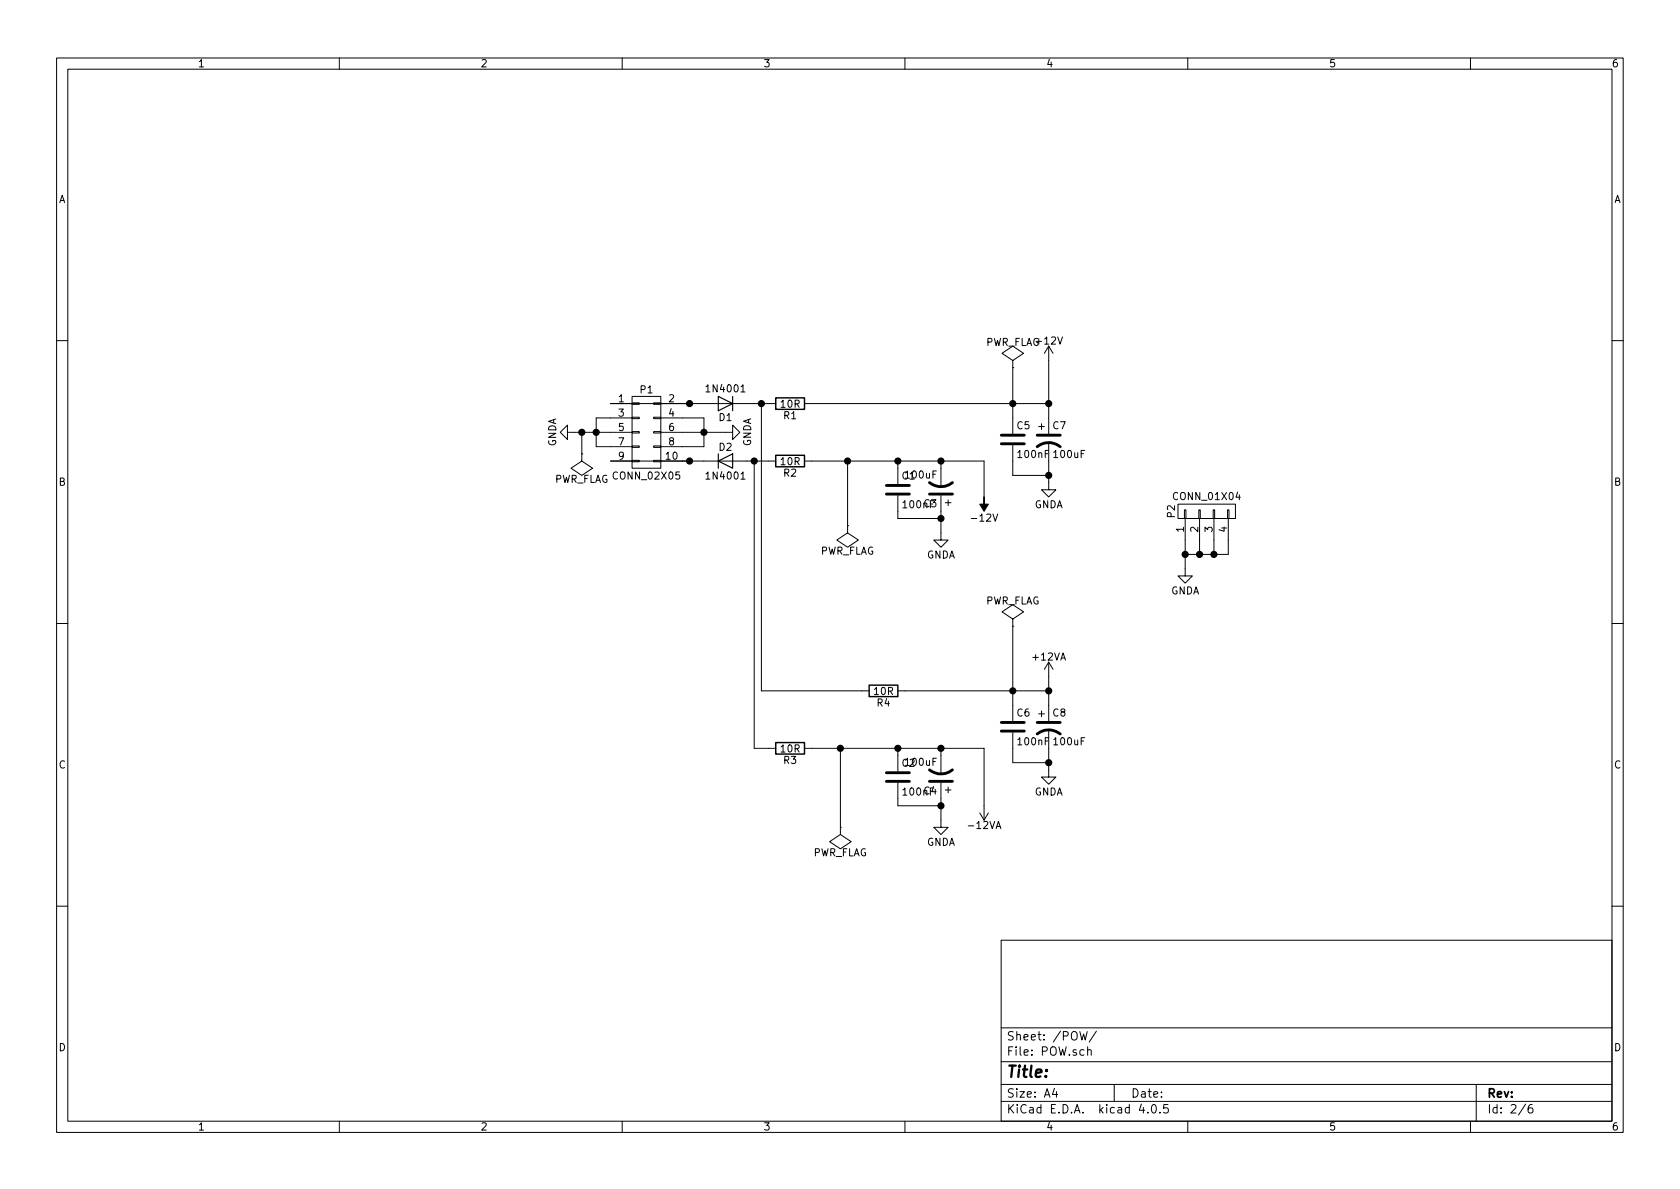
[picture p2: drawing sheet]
<svg xmlns="http://www.w3.org/2000/svg" width="297mm" height="210mm" viewBox="0 0 297 210" stroke-linecap="round" stroke-linejoin="round" font-family="sans-serif">
<g fill="none" stroke="#000" stroke-width=".18">
<path d="M10 10.3h277v189.9h-277zM12 12.2h273v186.1h-273zM60 10.3v1.9M110 10.3v1.9M160 10.3v1.9M210 10.3v1.9M260 10.3v1.9M10 60.2h2M100.3 76.4v-1.2l-1.2 1.2 1.2 1.3v-1.3h11.5M102.9 76.4v3.9M107.9 71.4h29.3M111.8 78.9h1.2v.2h-1.2z"/>
<path d="M111.8 76.3h1.2v.3h-1.2zM111.8 73.8h1.2v.2h-1.2zM111.8 71.2h1.2v.3h-1.2zM111.8 70.1h5v12.7h-5zM111.8 73.9h-6.4v5.1h6.4M115.6 78.9h1.2v.2h-1.2zM115.6 76.3h1.2v.3h-1.2zM115.6 73.8h1.2v.2h-1.2zM115.6 71.2h1.2v.3h-1.2zM116.8 76.4h12.7v-1.2l1.3 1.2-1.3 1.3v-1.3M116.8 73.9h7.7v5.1h-7.7M131 69.3h.7"/>
<path d="M134.6 71.4v50.8h19.1M142.2 71.4h43.2M179.1 65h.1M179.1 63.7l1.9-1.2-1.9-1.3-1.9 1.3 1.9 1.2v1.3M179.1 65v11.7M179.1 78.7v5.4h6.3M183.6 75.4h1.1M184.1 74.9v1M185.4 78.2v8.4h1.3l-1.3 1.3-1.3-1.3h1.3M185.4 61.2l-.7 1.3M185.4 61.2v15.5M185.4 61.2l.8 1.3"/>
<path d="M285 60.2h2M102.9 80.3h.1M102.9 80.3v1.2l1.9 1.3-1.9 1.3-1.9-1.3 1.9-1.3M107.9 81.5h29.3M111.8 81.4h1.2v.3h-1.2zM115.6 81.4h1.2v.3h-1.2zM131 84.7h.7M133.3 81.5v50.8h3.9M142.2 81.5h31.8v6.4M149.9 93h.1M149.9 93v1.2l1.9 1.3-1.9 1.3-1.9-1.3 1.9-1.3M149.9 81.5v11.5"/>
<path d="M158.7 81.5v4.1M158.7 87.6v4.1h7.7M166.4 87.6v7.9h1.2l-1.2 1.3-1.3-1.3h1.3M166.4 81.5v4.6M167.1 88.9h1M167.6 88.4v1M208.3 89.1h10.1v2.6h-10.1zM209.4 90.2h.3v1.5h-.3zM209.5 91.7v10.1h1.3l-1.3 1.3-1.2-1.3h1.2M212 90.2h.2v1.5h-.2zM212.1 91.7v6.3M214.5 90.2h.3v1.5h-.3z"/>
<path d="M214.6 91.7v6.3M217 90.2h.3v1.5h-.3zM217.2 91.7v6.3h-7.7M10 110.3h2M179.1 110.7h.1M179.1 109.5l1.9-1.3-1.9-1.3-1.9 1.3 1.9 1.3v1.2M179.1 110.7v16.8M185.4 117.1v10.4M185.4 117.1l-.7 1.3M185.4 117.1l.8 1.3M285 110.3h2M142.2 132.3h31.8v12.7"/>
<path d="M148.6 132.3v14M158.7 132.3v4.1M158.7 138.4v4.1h7.7M158.7 122.2h26.7M166.4 138.4v7.9h1.2l-1.2 1.3-1.3-1.3h1.3M166.4 132.3v4.6M167.1 139.7h1M167.6 139.2v1M179.1 129.5v5.4h6.3M183.6 126.2h1.1M184.1 125.7v1M185.4 129v8.4h1.3l-1.3 1.3-1.3-1.3h1.3"/>
<path d="M148.6 146.3h.1M148.6 146.3v1.3l1.9 1.2-1.9 1.3-1.9-1.3 1.9-1.2M173.2 143.8l.8 1.2M174.8 143.8l-.8 1.2M10 160.2h2M177 166.3h108v32h-108zM285 160.2h2M60 198.3v1.9M110 198.3v1.9M160 198.3v1.9M177 194.8h108M177 191.8h108"/>
<path d="M177 187.8h108M177 181.8h108M186.4 192.5l-.3 1h.9M186.8 193v1M190.9 182.4l.4 1.5 .3-1.1 .3 1.1 .3-1.5M192.3 185.7l.2-.1 .4 .1v.9M192.3 185.1v1.5M193.9 182.3l-1.3 2M197 191.8v3M201.8 195.2l-.4 1.1h1M202.9 196.7v.1M203.8 195.4l.1-.1a.81 .81 0 0 1 .6 .6 .81 .81 0 0 1-.3 .8l-.1 .1a.8 .8 0 0 1-.6-.6 .8 .8 0 0 1 .3-.8z"/>
<path d="M205.1 196.7v.1M206.5 195.3h-.7l-.1 .7 .2-.1 .5 .1 .2 .2-.1 .5-.2 .1-.6-.1M210 198.3v1.9M260 198.3v1.9M261 191.8v6.5M269.7 195.2l-1.2 2M270.9 195.3a.59 .59 0 0 0-.7 .7l.1 .7 .2 .1 .5-.1v-.5l-.1-.2-.4-.1-.3 .3"/>
</g>
<path d="M137.2 70.4h5v2h-5zM137.2 80.5h5v2h-5zM137.2 131.3h5v2h-5zM153.7 121.2h5v2h-5z" fill="none" stroke="#000" stroke-width=".25"/>
<path d="M127 70.1l2.5 1.3-2.5 1.2zM129.5 70.1v2.5M127 81.5l2.5-1.2v2.5zM127 80.3v2.5" fill="none" stroke="#000" stroke-width=".2"/>
<g fill="#000" stroke="#000" stroke-width=".25">
<circle cx="102.9" cy="76.4" r=".51"/>
<circle cx="105.4" cy="76.4" r=".51"/>
<circle cx="121.9" cy="71.4" r=".51"/>
<circle cx="124.5" cy="76.4" r=".51"/>
<circle cx="134.6" cy="71.4" r=".51"/>
<circle cx="179.1" cy="71.4" r=".51"/>
<circle cx="185.4" cy="71.4" r=".51"/>
<circle cx="121.9" cy="81.5" r=".51"/>
<circle cx="133.4" cy="81.5" r=".51"/>
<circle cx="149.9" cy="81.5" r=".51"/>
<circle cx="158.8" cy="81.5" r=".51"/>
<circle cx="166.4" cy="81.5" r=".51"/>
<circle cx="166.4" cy="91.7" r=".51"/>
<circle cx="185.4" cy="84.1" r=".51"/>
<circle cx="209.6" cy="98" r=".51"/>
<circle cx="212.1" cy="98" r=".51"/>
<circle cx="214.6" cy="98" r=".51"/>
<circle cx="148.6" cy="132.3" r=".51"/>
<circle cx="158.8" cy="132.3" r=".51"/>
<circle cx="166.4" cy="132.3" r=".51"/>
<circle cx="179.1" cy="122.2" r=".51"/>
<circle cx="185.4" cy="122.2" r=".51"/>
<circle cx="185.4" cy="134.9" r=".51"/>
<circle cx="166.4" cy="142.5" r=".51"/>
</g>
<g fill="none" stroke="#000" stroke-width=".51">
<path d="M177 78.5h4.1M177 77h4.1M183.4 79a3.3 3.3 0 0 1 4.1 0M183.4 77h4.1M156.7 87.4h4.1M156.7 85.8h4.1M164.3 85.3a3.3 3.3 0 0 0 4.1 0M164.3 87.4h4.1M156.7 138.2h4.1M156.7 136.6h4.1M164.3 136.1a3.3 3.3 0 0 0 4.1 0M164.3 138.2h4.1"/>
<path d="M177 129.3h4.1M177 127.8h4.1M183.4 129.8a3.3 3.3 0 0 1 4.1 0M183.4 127.8h4.1"/>
</g>
<path d="M174 87.9v1.2h.8l-.8 1.3-.8-1.3h.8z" fill="#000" stroke="#000" stroke-width=".18"/>
<text font-size="2.8" x="178" y="190.5">Title:</text>
<g font-size="2.1">
<text x="178" y="184">Sheet: /POW/</text>
<text x="178" y="186.7">File: POW.sch</text>
<text x="178" y="196.9">KiCad E.D.A. kicad 4.0.5</text>
<text x="178" y="194.1">Size: A4</text>
<text x="200" y="194.1">Date:</text>
<text x="263" y="194.1">Rev:</text>
<text x="263" y="196.9">Id: 2/6</text>
</g>
<g font-size="1.8">
<text x="35" y="11.9">1</text>
<text x="85" y="11.9">2</text>
<text x="135" y="11.9">3</text>
<text x="185" y="11.9">4</text>
<text x="235" y="11.9">5</text>
<text x="285" y="11.9">6</text>
<text x="10.4" y="35.9">A</text>
<text x="285.4" y="35.9">A</text>
<text x="174.1" y="61.2">PWR_FLAG+12V</text>
<text x="109.4" y="71.1">1</text>
<text x="113.2" y="69.5">P1</text>
<text x="118.3" y="71.1">2</text>
<text x="125.2" y="69.4">1N4001</text>
<text x="109.4" y="73.7">3</text>
<text x="109.4" y="76.2">5</text>
<text x="118.3" y="73.7">4</text>
<text x="118.3" y="76.2">6</text>
<text x="127.2" y="74.4">D1</text>
<text x="138.1" y="72.1">10R</text>
<text x="138.6" y="74.1">R1</text>
<text x="179.8" y="75.9">C5</text>
<text x="186.2" y="75.9">C7</text>
<text x="98.3" y="79" transform="rotate(-90 98.3 79)">GNDA</text>
<text x="109.4" y="78.7">7</text>
<text x="109.4" y="81.3">9</text>
<text x="117.8" y="81.3">10</text>
<text x="118.3" y="78.7">8</text>
<text x="127.2" y="79.7">D2</text>
<text x="132.8" y="79" transform="rotate(-90 132.8 79)">GNDA</text>
<text x="138.1" y="82.2">10R</text>
<text x="180.1" y="81">100nF</text>
<text x="186.5" y="81">100uF</text>
<text x="10.4" y="85.9">B</text>
<text x="97.9" y="85.4">PWR_FLAG</text>
<text x="108.7" y="84.8">CONN_02X05</text>
<text x="125.2" y="84.8">1N4001</text>
<text x="138.6" y="84.3">R2</text>
<text x="159.5" y="84.8">C1</text>
<text x="159.8" y="89.9">100nF</text>
<text x="160.2" y="84.6">100uF</text>
<text x="163.4" y="89.7">C3</text>
<text x="182.8" y="89.9">GNDA</text>
<text x="207.7" y="88.4">CONN_01X04</text>
<text x="285.4" y="85.9">B</text>
<text x="172.1" y="92.2">-12V</text>
<text x="207.7" y="91.5" transform="rotate(-90 207.7 91.5)">P2</text>
<text x="209.3" y="94.1" transform="rotate(-90 209.3 94.1)">1</text>
<text x="211.8" y="94.1" transform="rotate(-90 211.8 94.1)">2</text>
<text x="214.4" y="94.1" transform="rotate(-90 214.4 94.1)">3</text>
<text x="216.9" y="94.1" transform="rotate(-90 216.9 94.1)">4</text>
<text x="144.9" y="98.1">PWR_FLAG</text>
<text x="163.8" y="98.7">GNDA</text>
<text x="174.1" y="106.9">PWR_FLAG</text>
<text x="207" y="105.1">GNDA</text>
<text x="182.7" y="116.8">+12VA</text>
<text x="154.6" y="122.9">10R</text>
<text x="155.1" y="124.9">R4</text>
<text x="179.8" y="126.7">C6</text>
<text x="180.1" y="131.8">100nF</text>
<text x="186.2" y="126.7">C8</text>
<text x="186.5" y="131.8">100uF</text>
<text x="10.4" y="135.9">C</text>
<text x="138.1" y="133">10R</text>
<text x="138.6" y="135.1">R3</text>
<text x="159.5" y="135.6">C2</text>
<text x="160.2" y="135.4">100uF</text>
<text x="285.4" y="135.9">C</text>
<text x="159.8" y="140.7">100nF</text>
<text x="163.4" y="140.5">C4</text>
<text x="182.8" y="140.7">GNDA</text>
<text x="163.8" y="149.5">GNDA</text>
<text x="171.5" y="146.6">-12VA</text>
<text x="143.6" y="151.4">PWR_FLAG</text>
<text x="10.4" y="185.9">D</text>
<text x="285.4" y="185.9">D</text>
<text x="35" y="199.9">1</text>
<text x="85" y="199.9">2</text>
<text x="135" y="199.9">3</text>
<text x="185" y="199.9">4</text>
<text x="235" y="199.9">5</text>
<text x="285" y="199.9">6</text>
</g>
</svg>
